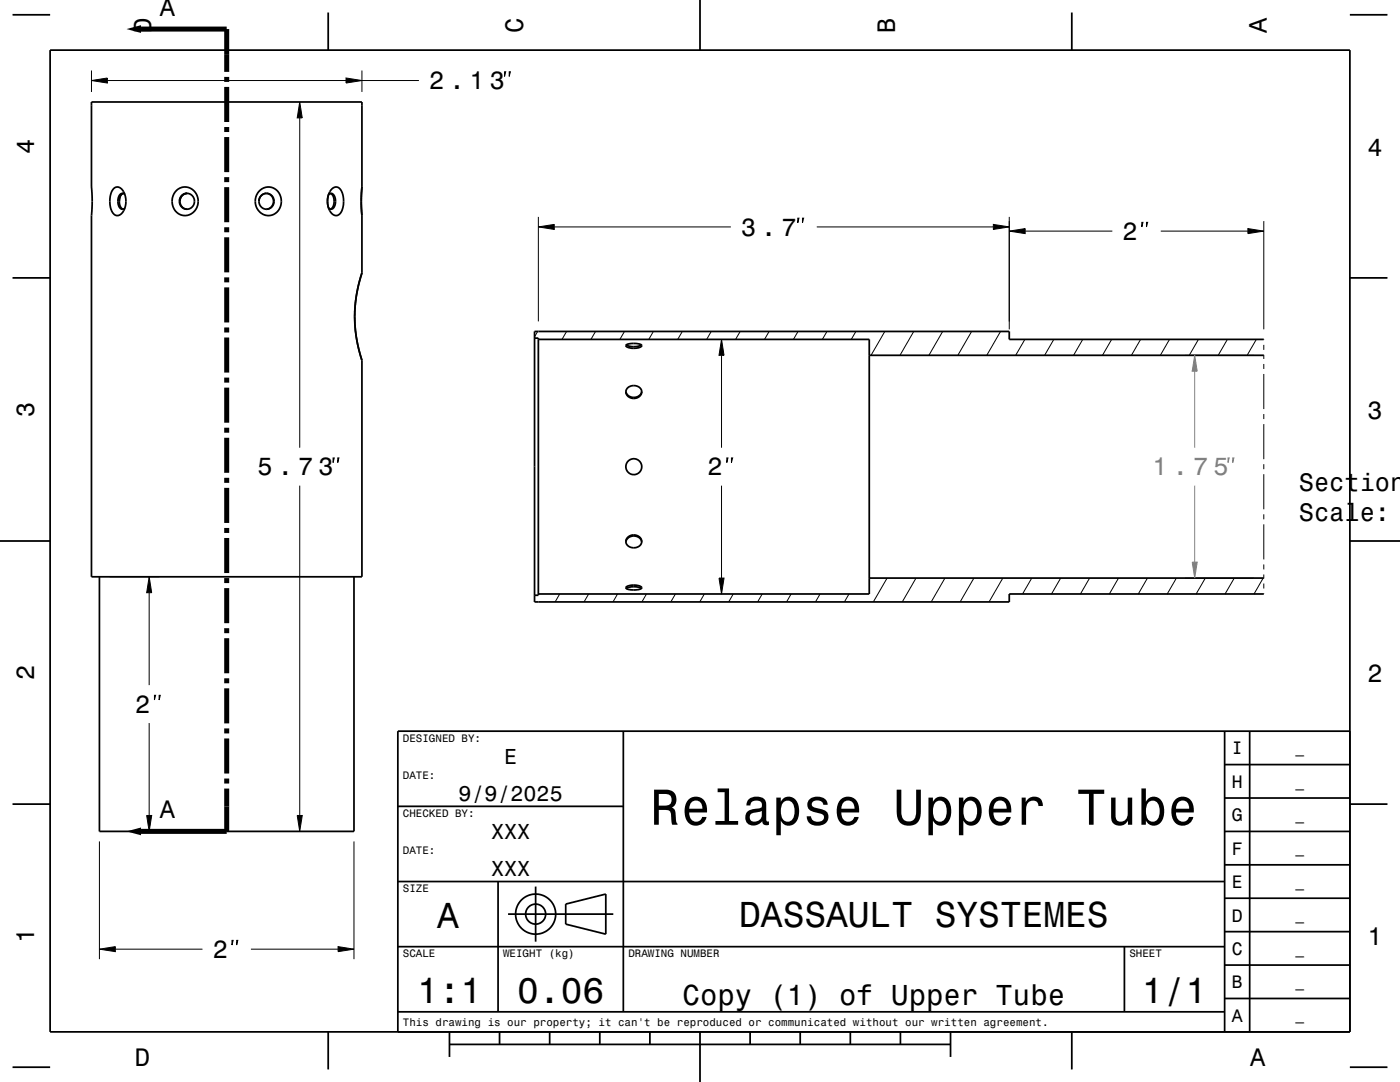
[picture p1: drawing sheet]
<svg xmlns="http://www.w3.org/2000/svg" width="279mm" height="216mm" viewBox="0 0 279 216" stroke-linecap="round" stroke-linejoin="round" font-family="sans-serif">
<g fill="none" stroke="#000" stroke-width=".2">
<path d="M18.3 16.1l3.1-.5v1zM18.3 14.1v4.3M21.4 16.1h47.7M69.1 15.6l3.1 .5-3.1 .5zM72.2 14.1v4.3M72.2 16.1h11.4M100.7 14.3h.2l-.2 1zM101.6 14.3h.3l-.3 1zM59.8 20.4l.5 3.1h-1zM59.8 23.5v65.8M107.4 45.3l3.2-.5v1zM107.4 43.3v20.8"/>
<path d="M110.6 45.3h35.3M159.2 43.5h.2l-.2 1zM160.2 43.5h.2l-.2 1zM163 45.3h35.2M198.2 44.8l3.2 .5-3.2 .5zM201.4 46.1l3.2-.5v1zM201.4 43.3v22.4M204.6 46.1h17.4M227.9 44.4h.2l-.2 .9zM228.8 44.4h.2l-.2 .9zM231.7 46.1h17.3M249 45.6l3.2 .5-3.2 .5z"/>
<path d="M252.2 44.1v21.6M107.3 66.1l-.6 1.1M113.1 66.1l-.9 1.6M118.9 66.1l-1 1.6M124.6 66.1l-.9 1.6M130.4 66.1l-.9 1.6M136.2 66.1l-.9 1.6M141.9 66.1l-.9 1.6M147.7 66.1l-.9 1.6M153.5 66.1l-.9 1.6M159.3 66.1l-1 1.6M165 66.1l-.9 1.6"/>
<path d="M170.8 66.1l-.9 1.6M176.6 66.1l-2.8 4.8M182.4 66.1l-2.8 4.8M188.1 66.1l-2.7 4.8M193.9 66.1l-2.7 4.8M199.7 66.1l-2.8 4.8M204.5 67.7l-1.8 3.2M210.3 67.7l-1.8 3.2M216.1 67.7l-1.8 3.2M221.9 67.7l-1.9 3.2M227.6 67.7l-1.8 3.2M233.4 67.7l-1.8 3.2"/>
<path d="M239.2 67.7l-1.9 3.2M245 67.7l-1.9 3.2M250.7 67.7l-1.8 3.2M252.2 67.7v.1M252.2 68.8v1M252.2 70.8v.8M252.2 72.6v1M252.2 74.6v7M59.8 96.9v65.8M66.5 91.4h.2l-.2 .9zM67.4 91.4h.2l-.2 .9zM252.2 82.6v1"/>
<path d="M252.2 84.6v7M252.2 92.6v1M252.2 94.6v7M21.8 115.1h10M29.8 115.1l.5 3.2h-1zM29.8 118.3v18.4M111.7 118.5l-.9 1.6M117.5 118.5l-.9 1.6M123.2 118.5l-.9 1.6M129 118.5l-.9 1.6M134.8 118.5l-.9 1.6M140.6 118.5l-.9 1.6"/>
<path d="M146.3 118.5l-.9 1.6M152.1 118.5l-.9 1.6M157.9 118.5l-.9 1.6M163.7 118.5l-1 1.6M169.4 118.5l-.9 1.6M177 115.3l-2.7 4.8M182.8 115.3l-2.7 4.8M188.6 115.3l-2.8 4.8M194.4 115.3l-2.8 4.8M200.1 115.3l-2.7 4.8M205.9 115.3l-1.8 3.2M211.7 115.3l-1.9 3.2"/>
<path d="M217.5 115.3l-1.9 3.2M223.2 115.3l-1.8 3.2M229 115.3l-1.8 3.2M234.8 115.3l-1.9 3.2M240.5 115.3l-1.8 3.2M246.3 115.3l-1.8 3.2M252.1 115.3l-1.8 3.2M252.2 102.6v1M252.2 104.6v7M252.2 112.6v1M252.2 114.6v.8M252.2 116.4v1"/>
<path d="M252.2 118.4v.1M30.8 138.7h.3l-.3 1zM31.8 138.7h.2l-.2 1zM29.8 144.3v18.4M19.8 167.9v23.5M29.3 162.7h1l-.5 3.2zM59.3 162.7h1l-.5 3.2zM70.6 167.9v23.5M19.8 189.4l3.2-.5v1zM23 189.4h17.4M46.3 187.6h.2l-.2 1zM47.2 187.6h.3l-.3 1z"/>
<path d="M50.1 189.4h17.4M67.5 188.9l3.1 .5-3.1 .5z"/>
</g>
<path d="M236.4 70.9h13.8M236.4 115.3h13.8" fill="none" stroke="#808080" stroke-width=".2"/>
<g fill="none" stroke="#000" stroke-width=".35">
<path d="M2.5 2.9h7.5M10 10h259.4v195.9h-259.4zM65.5 2.5v7.5M139.7 0v10M213.9 2.5v7.5M269.4 2.9h7.5M22.6 37.7a1.21 1.21 0 0 1 2.1 .6 3.6 3.6 0 0 1-1 4.7 1.32 1.32 0 0 1-1.5-1.2 4.7 4.7 0 0 1 .4-4.1zM24.6 38.6a2 2 0 0 0 0 3.1M24.9 38.8a.8 .8 0 0 0-.9-.1 .8 .8 0 0 0-.4 .8 1.65 1.65 0 0 0 .8 2.3l.5-.3M35.2 38a2.67 2.67 0 0 1 3.3-.1 2.67 2.67 0 0 1 .9 3.1 2.6 2.6 0 0 1-3 2 2.6 2.6 0 0 1-2-3.1l.2-1zM36.4 39l.9-.4a1.54 1.54 0 0 0-1.4 1.6l.1-.7zM51.7 38.2a2.61 2.61 0 0 1 3.2-.5 2.61 2.61 0 0 1 1.2 3 2.6 2.6 0 0 1-2.8 2.3 2.6 2.6 0 0 1-2.4-2.8l.3-1.3z"/>
<path d="M65.6 38.8l-.2 1.4M65.6 38.8a.75 .75 0 0 1 .8-.1 .75 .75 0 0 1 .4 .6 1.8 1.8 0 0 1-.7 2.5l-.5-.3M65.9 38.6a2 2 0 0 1 0 3.1M65.9 38.6l-.3 .2M66.3 37.7a1.13 1.13 0 0 1 1.1-.3 1.13 1.13 0 0 1 .8 .8 4.3 4.3 0 0 1-.6 4.6 1.28 1.28 0 0 1-1.8-.7 4 4 0 0 1 .5-4.4zM2.5 55.4h7.5M35.9 40.2a1.55 1.55 0 0 0 1.4 1.6M51.7 40.2a1.5 1.5 0 0 1 2-1.5 1.5 1.5 0 0 1 .6 2.4l-.4 .4-.8 .3M65.4 40.2l.2 1.3M65.6 41.5l.1 .1M72.2 54.5a28.5 28.5 0 0 0-1.4 8.7M72.2 54.5a28.4 28.4 0 0 0-1.4 8.7"/>
<path d="M72.2 54.5v-11.5l-.1-2.6 .1-3.1v-16.9h-53.9v16.9l.1 2.6-.1 3.1v72.1h53.9v-43.2M269.4 55.4h7.5M70.8 63.2a28.4 28.4 0 0 0 1.4 8.7M70.8 63.2a28.5 28.5 0 0 0 1.4 8.7M106.7 67.5h.7v51.3h-.7M107.4 67.7h66.1v50.8h-66.1M124.9 78.1a1.64 1.64 0 0 0 1.6 1.2 1.64 1.64 0 0 0 1.6-1.2M125 68.8a3.1 3.1 0 0 1 3.1 .2 1.45 1.45 0 0 1-1.6 .5 1.4 1.4 0 0 1-1.6-.5zM125 68.8a3.3 3.3 0 0 0 3 0M125.2 77.5a1.7 1.7 0 0 1 2.9 .7 1.59 1.59 0 0 1-1.7 1.3 1.59 1.59 0 0 1-1.5-1.5zM173.5 70.9h78.7M252.2 67.7h-50.8v-1.6h-94.7v54h94.7v-1.6h50.8"/>
<path d="M0 107.9h10M19.8 115.1v50.8h50.8v-50.8M124.9 108.1a1.64 1.64 0 0 1 1.6-1.2 1.64 1.64 0 0 1 1.6 1.2M125 117.1a2.7 2.7 0 0 1 3.1 .2v.1a3.5 3.5 0 0 1-3.2-.1zM125 117.4a3.4 3.4 0 0 1 3 0M125.4 107.1a1.61 1.61 0 0 1 1.7-.3 1.61 1.61 0 0 1 1 1.4 1.66 1.66 0 0 1-1.7 1.1 1.66 1.66 0 0 1-1.5-1.2l.1-.5zM173.5 115.3h78.7M269.4 107.9h10M124.4 145.9v56M244.4 159.2h25M244.4 152.6h25M244.4 145.9v60"/>
<path d="M249.4 145.9v60M269.4 145.9h-190v60M2.5 160.5h7.5M79.4 175.9h165M79.4 160.9h45M99.4 175.9v26M106.9 176.9v11M244.4 165.9h25M244.4 179.2h25M244.4 172.6h25M269.4 160.5h7.5M79.4 188.9h165"/>
<path d="M101.4 182.4h21M112.9 180.4l8-2v8l-8-2zM224.4 188.9v13M244.4 199.2h25M244.4 192.6h25M244.4 185.9h25M2.5 213h7.5M65.5 205.9v7.5M79.4 201.9h165M89.7 208.4h100M89.7 205.9v5M99.7 205.9v2.5"/>
<path d="M109.7 205.9v2.5M119.7 205.9v2.5M129.7 205.9v2.5M139.7 205.9v10M149.7 205.9v2.5M159.7 205.9v2.5M169.7 205.9v2.5M179.7 205.9v2.5M189.7 205.9v5M213.9 205.9v7.5M269.4 213h7.5"/>
<circle cx="37.3" cy="40.2" r="1.56"/>
<circle cx="53.2" cy="40.2" r="1.55"/>
<circle cx="126.5" cy="93.1" r="1.59"/>
<circle cx="106.9" cy="182.4" r="2"/>
<circle cx="106.9" cy="182.4" r="4"/>
</g>
<g fill="none" stroke="#000" stroke-width="1" stroke-linecap="butt">
<path d="M28.1 5.8h17.1v8.5M45.2 15.3v1M45.2 17.3v7M45.2 25.3v1M45.2 27.3v7M45.2 35.3v1M45.2 37.3v7M45.2 45.3v1M45.2 47.3v7M45.2 55.3v1M45.2 57.3v7M45.2 65.3v1"/>
<path d="M45.2 67.3v7M45.2 75.3v1M45.2 77.3v7M45.2 85.3v1M45.2 87.3v7M45.2 95.3v1M45.2 97.3v7M45.2 105.3v1M45.2 107.3v7M45.2 115.3v1M45.2 117.3v7M45.2 125.3v1"/>
<path d="M45.2 127.3v7M45.2 135.3v1M45.2 137.3v7M45.2 145.3v1M45.2 147.3v7M45.2 155.3v1M45.2 157.3v8.6h-17.1"/>
</g>
<g fill="#000">
<path d="M18.3 16.1l3.1-.5v1z" fill-rule="evenodd"/>
<path d="M25.2 5.8l2.9-.8v1.6z" fill-rule="evenodd"/>
<path d="M69.1 15.6l3.1 .5-3.1 .5z" fill-rule="evenodd"/>
<path d="M59.8 20.4l.5 3.1h-1z" fill-rule="evenodd"/>
<path d="M107.4 45.3l3.2-.5v1z" fill-rule="evenodd"/>
<path d="M198.2 44.8l3.2 .5-3.2 .5z" fill-rule="evenodd"/>
<path d="M201.4 46.1l3.2-.5v1z" fill-rule="evenodd"/>
<path d="M249 45.6l3.2 .5-3.2 .5z" fill-rule="evenodd"/>
<path d="M29.8 115.1l.5 3.2h-1z" fill-rule="evenodd"/>
<path d="M25.2 165.9l2.9-.8v1.6z" fill-rule="evenodd"/>
<path d="M29.3 162.7h1l-.5 3.2z" fill-rule="evenodd"/>
<path d="M59.3 162.7h1l-.5 3.2z" fill-rule="evenodd"/>
<path d="M19.8 189.4l3.2-.5v1z" fill-rule="evenodd"/>
<path d="M67.5 188.9l3.1 .5-3.1 .5z" fill-rule="evenodd"/>
</g>
<g fill="#808080">
<path d="M238.4 70.9l.5 3.2h-1z" fill-rule="evenodd"/>
<path d="M237.9 112.2h1l-.5 3.1z" fill-rule="evenodd"/>
</g>
<path d="M238.4 70.9l.5 3.2h-1zM238.4 74.1v15.2M238.4 96.9v15.3M245.1 91.4h.2l-.2 .9zM246 91.4h.2l-.2 .9zM237.9 112.2h1l-.5 3.1z" fill="none" stroke="#808080" stroke-width=".2"/>
<g fill="#000">
<path d="M144 67.7l.5 3.2h-1z" fill-rule="evenodd"/>
<path d="M143.5 115.3h1l-.5 3.2z" fill-rule="evenodd"/>
</g>
<path d="M144 67.7l.5 3.2h-1zM144 70.9v18.4M144 96.9v18.4M145 91.4h.3l-.3 .9zM146 91.4h.2l-.2 .9zM143.5 115.3h1l-.5 3.2z" fill="none" stroke="#000" stroke-width=".2"/>
<text font-size="10.1" x="129.8" y="164.6">Relapse Upper Tube</text>
<g font-size="7.2">
<text x="87.2" y="185.2">A</text>
<text x="147.5" y="185">DASSAULT SYSTEMES</text>
<text x="83.2" y="200.2">1:1</text>
<text x="103.2" y="200.2">0.06</text>
<text x="227.9" y="200.2">1/1</text>
</g>
<text font-size="5.8" x="136.2" y="200.5">Copy (1) of Upper Tube</text>
<g font-size="5">
<text x="31.9" y="3.2">A</text>
<text x="30.2" y="6.5" transform="rotate(-90 30.2 6.5)">D</text>
<text x="104.4" y="6.5" transform="rotate(-90 104.4 6.5)">C</text>
<text x="178.6" y="6.5" transform="rotate(-90 178.6 6.5)">B</text>
<text x="252.8" y="6.5" transform="rotate(-90 252.8 6.5)">A</text>
<text x="85.6" y="17.8">2 . 1 3</text>
<text x="6.8" y="30.7" transform="rotate(-90 6.8 30.7)">4</text>
<text x="272.9" y="31">4</text>
<text x="147.9" y="47">3 . 7</text>
<text x="224" y="47.9">2</text>
<text x="6.8" y="83.2" transform="rotate(-90 6.8 83.2)">3</text>
<text x="272.9" y="83.5">3</text>
<text x="51.4" y="94.9">5 . 7 3</text>
<text x="141.2" y="94.9">2</text>
<text x="259.2" y="98">Section</text>
<text x="259.2" y="104">Scale:</text>
<text x="6.8" y="135.7" transform="rotate(-90 6.8 135.7)">2</text>
<text x="272.9" y="136">2</text>
<text x="27" y="142.2">2</text>
<text x="31.9" y="163.3">A</text>
<text x="6.8" y="188.2" transform="rotate(-90 6.8 188.2)">1</text>
<text x="42.4" y="191.1">2</text>
<text x="272.9" y="188.5">1</text>
<text x="26.9" y="212.7">D</text>
<text x="249.5" y="212.7">A</text>
</g>
<text font-size="5" fill="#808080" x="230" y="94.9">1 . 7 5</text>
<g font-size="4.3">
<text x="100.6" y="152.4">E</text>
<text x="91.5" y="159.9">9/9/2025</text>
<text x="98" y="167.4">XXX</text>
<text x="98" y="174.9">XXX</text>
</g>
<g font-size="3.6">
<text x="245.8" y="150.5">I</text>
<text x="245.8" y="157.2">H</text>
<text x="245.8" y="163.9">G</text>
<text x="245.8" y="170.5">F</text>
<text x="245.8" y="177.2">E</text>
<text x="245.8" y="183.9">D</text>
<text x="245.8" y="190.5">C</text>
<text x="245.8" y="197.2">B</text>
<text x="245.8" y="203.9">A</text>
</g>
<g font-size="2.9">
<text x="258.5" y="150.3">_</text>
<text x="258.5" y="156.9">_</text>
<text x="258.5" y="163.6">_</text>
<text x="258.5" y="170.3">_</text>
<text x="258.5" y="176.9">_</text>
<text x="258.5" y="183.6">_</text>
<text x="258.5" y="190.3">_</text>
<text x="258.5" y="196.9">_</text>
<text x="258.5" y="203.6">_</text>
</g>
<g font-size="2.2">
<text x="80.4" y="148">DESIGNED BY:</text>
<text x="80.4" y="155.5">DATE:</text>
<text x="80.4" y="163">CHECKED BY:</text>
<text x="80.4" y="170.5">DATE:</text>
<text x="80.4" y="178">SIZE</text>
<text x="80.4" y="191">SCALE</text>
<text x="100.4" y="191">WEIGHT (kg)</text>
<text x="125.4" y="191">DRAWING NUMBER</text>
<text x="225.4" y="191">SHEET</text>
<text x="80.4" y="204.7">This drawing is our property; it can't be reproduced or communicated without our written agreement.</text>
</g>
</svg>
